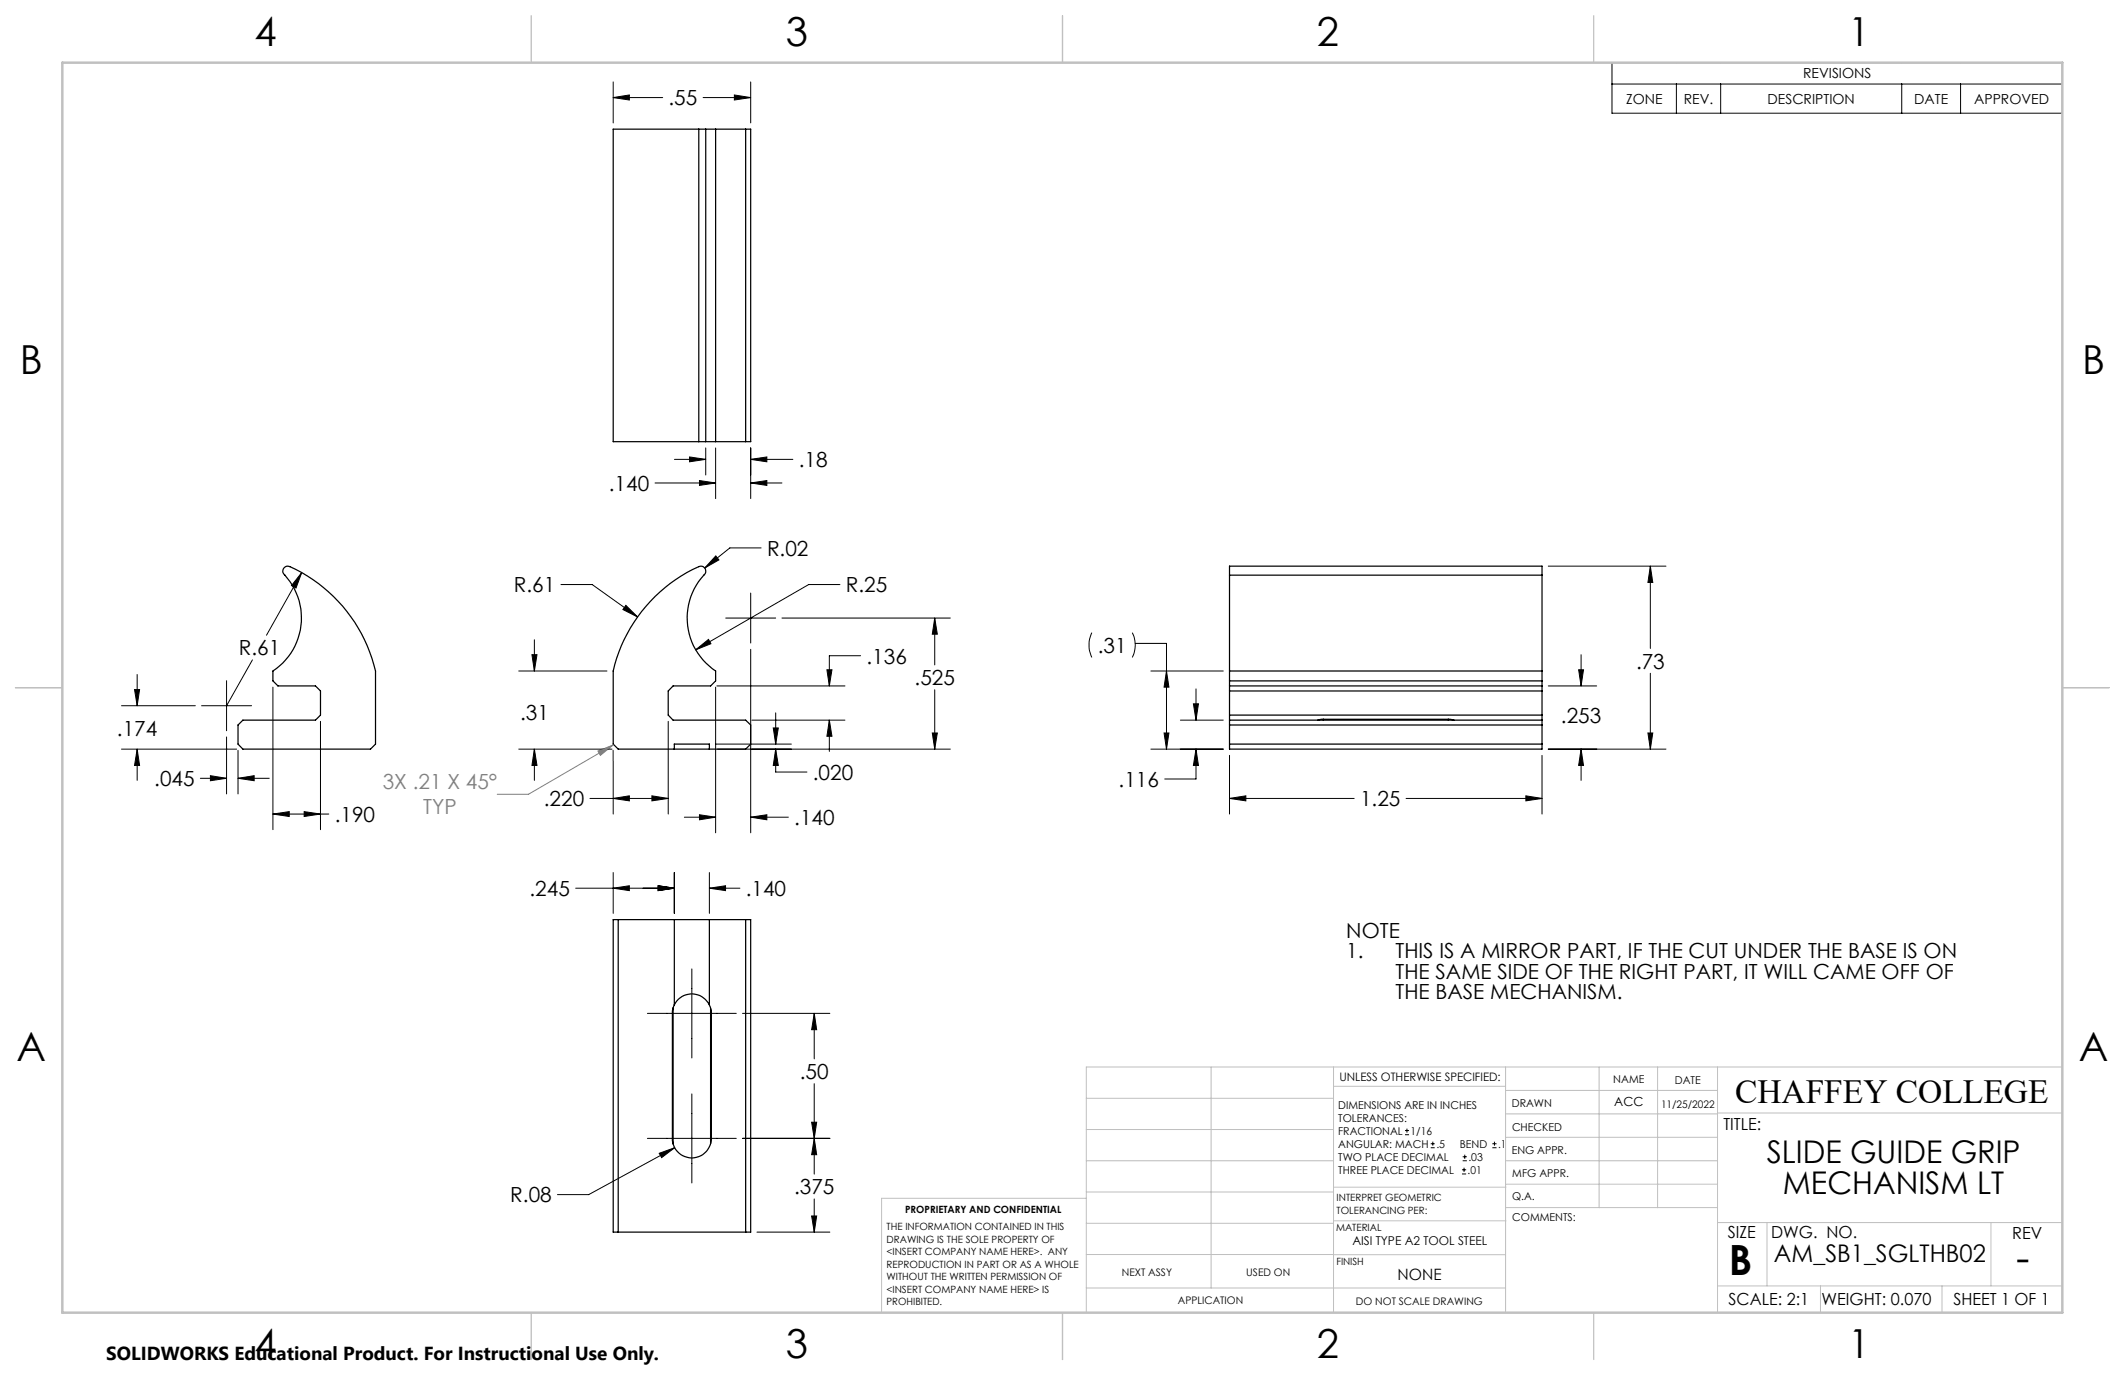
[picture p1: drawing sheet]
<svg xmlns="http://www.w3.org/2000/svg" width="432mm" height="279mm" viewBox="0 0 432 279" stroke-linecap="round" stroke-linejoin="round" font-family="sans-serif">
<g fill="none" stroke="#000" stroke-width=".25">
<path d="M142 26.2h1.4M142 26.2h-17.4v63.5h17.4M142 26.2v63.5M143.4 26.2h2M143.4 26.2v63.5M145.4 26.2h7.1v63.5h-7.1M145.4 26.2v63.5M151.5 26.2v63.5M142 89.7h1.4M143.4 89.7h2M57.7 115.4l.7-.4a30.6 30.6 0 0 1 17.9 21.3v14.9l-1 1h-25.9l-1-1v-3.9l1-1h14.7l1-1v-4.9l-1-1h-7.6l-1-1v-2.1a13 13 0 0 0 2.1-19.8l-.1-.7zM249.8 116.9v19.4"/>
<path d="M249.8 116.9v-1.9h63.5v1.9M249.8 116.9h63.5M313.3 116.9v19.4M249.8 136.3v15.9h63.5v-15.9M249.8 139.4h63.5M249.8 136.3h63.5M249.8 138.4h63.5M137 152.2h-11.4l-1-1v-14.9a30.6 30.6 0 0 1 17.9-21.3 1.03 1.03 0 0 1 .9 .8 1.03 1.03 0 0 1-.4 1.1 12.9 12.9 0 0 0 2.4 19.4v2.1l-1 1h-7.6l-1 1v4.9l1 1h14.7l1 1v3.9l-1 1h-7.4M137 152.2h7.1M137 152.2v-1h7.1v1M249.8 146.3h63.5M249.8 151.2h63.5"/>
<path d="M249.8 147.3h63.5M249.8 145.3h63.5M249.8 140.4h63.5M268.9 146.2l-1.1 .1M268.9 146.2h25.4M268.9 146.2v.1M294.3 146.2l1.2 .1M294.3 146.2v.1M124.6 186.9h27.9v63.5h-27.9zM125.6 186.9v63.5M137 186.9v17.3M144.1 186.9v17.3"/>
<path d="M151.5 186.9v63.5M136.8 204.8v27.7M137 204.2l-.4 1.3v25.8a4 4 0 0 0 4 4 4 4 0 0 0 3.9-4v-25.8l-.4-1.3M137 204.2a4 4 0 0 1 3.6-2.2 4 4 0 0 1 3.5 2.2M144.4 204.9v27.5"/>
</g>
<g fill="none" stroke="#000" stroke-width=".2">
<path d="M124.6 19.8l3.3-.5v1zM124.6 16.7v8.3M124.6 19.8h10.1M142.9 19.8h9.6M149.2 19.3l3.3 .5-3.3 .5zM152.5 16.7v8.3M327.6 12.7h91.5v10.3h-91.5zM327.6 17.1h91.5M340.6 17.1v5.9M349.6 17.1v5.9M386.4 17.1v5.9M398.4 17.1v5.9"/>
<path d="M133.1 98.1h12.3M137.1 93.3h6.3M140.1 92.9l3.3 .4-3.3 .5zM142.1 97.6l3.3 .5-3.3 .5zM143.4 91v5.5M145.4 91v10.3M152.5 93.3l3.3-.4v.9zM152.5 98.1l3.3-.5v1zM152.5 91v10.3M152.5 93.3h8.6M152.5 98.1h6.4M61.3 116.3l-1.2 3.2-.9-.5z"/>
<path d="M61.3 116.3l-7.1 12.8M114 118.8h6.3l9.3 6.6M145.5 113l.6 .8-2.9 1.6zM154.7 111.3h-6.4l-5.1 4.1M170.7 118.8h-6.4l-22.9 13.2M314.6 115h23.9M335.4 115l.4 3.4h-.9zM335.4 115v16.8M27.9 137.1v6.3M46 138.3v10.2M51.3 134.1l-5.3 9.3M55.5 139.6v29"/>
<path d="M105.4 136.3h17.9M108.1 133h1l-.5 3.3zM108.6 130v6.3M127.2 123l2.4 2.4-3-1.5zM141.4 132l2.6-2.1 .5 .9zM145.4 139.6v29.6M145.7 139.4h26M147.5 125.6h10.1M152.5 120.5v10.2M152.5 131.9v37.3M158.9 125.6h34.2M168 136.1h1.1l-.6 3.3z"/>
<path d="M174.9 133.2h-6.4v6.2M189.9 125.6l.6 3.3h-1.1zM189.9 125.6v9.5M221.9 128.6a5.9 5.9 0 0 0 0 5M230.1 128.6a5.6 5.6 0 0 1 0 5M230.7 130.7h6.3v21.5M233.9 136.3h14.7M237 136.3l.5 3.3h-1zM243 140v6.3M314.6 139.4h9.8M320.8 136.1h1l-.5 3.3zM321.3 133v6.4"/>
<path d="M335.4 136.8v15.4M24.7 152.2h23.4M24.7 143.4h15M27.3 140.1h1.1l-.5 3.3zM27.9 152.2l.5 3.3h-1.1zM27.9 152.2v6.4M40.7 158.2h5.3M41 143.4h10.1M42.8 157.6l3.2 .6-3.2 .4zM46 149.8v11.5M48.4 158.2l3.2-.6v1zM48.4 152.5v8.8"/>
<path d="M48.4 158.2h6.3M65.1 146.6v22M105.4 152.2h19M108.6 152.2l.5 3.3h-1zM108.6 152.2v6.4M124.6 152.5v12.9M135.8 146.6v18.8M145.4 151.2h15.4M145.8 152.2h47.3M152.8 146.3h18.9M157.1 147.9h1.1l-.6 3.3zM157.6 152.2l.6 3.3h-1.1z"/>
<path d="M157.6 152.2v4.7h6.4M157.6 144.9v6.3M168.5 146.3l.6 3.3h-1.1zM168.5 146.3v6.4M189.4 148.9h1.1l-.6 3.3zM189.9 140.2v12M233.9 152.2h14.7M236.5 148.9h1l-.5 3.3zM239.9 146.3h8.7M242.5 143h1l-.5 3.3zM243 152.2l.5 3.3h-1zM243 152.2v6.1h-6.3"/>
<path d="M249.8 153.5v11.9M313.3 153.5v11.9M314.6 152.2h23.9M321.3 152.2l.5 3.3h-1zM321.3 152.2v6.4M334.9 148.9h.9l-.4 3.3zM55.5 165.4l3.3-.5v1zM55.5 165.4h11.3M61.8 164.9l3.3 .5-3.3 .5zM119.9 162.2h15.9M124.6 162.2l3.3-.5v1zM124.6 177.3v8.3"/>
<path d="M132.5 161.7l3.3 .5-3.3 .5zM133.7 180l3.3 .5-3.3 .5zM137 177.3v8.3M139.1 166.1h6.3M142.1 165.6l3.3 .5-3.3 .5zM144.1 177.3v8.3M152.5 166.1l3.3-.5v1zM152.5 166.1h7.7M249.8 162.2l3.4-.5v1zM249.8 162.2h25.4M285.7 162.2h27.6M310.1 161.7l3.2 .5-3.2 .5z"/>
<path d="M117 180.5h20M124.6 180.5l3.3-.5v1zM140.6 196.9v18.1M144.1 180.5l3.3-.5v1zM144.1 180.5h6.3M131.6 205.9h18M150.9 205.9h17.7M165.5 205.9l.4 3.3h-1zM165.5 205.9v9.3M131.6 231.3h18M133.9 234.4l3.2-1.2-2.7 2zM137.1 233.2l-17.5 9.5h-6.3"/>
<path d="M140.6 222.3v18.1M150.9 231.3h17.7M164.9 228h1l-.4 3.3zM165.5 231.3l.4 3.3h-1zM165.5 220.2v18.4M285.5 230.6h.8M285.5 229.7h.8M285.9 229.3v.9M290.7 233.2h.8M290.7 232.4h.8M291.1 232v.8M297.1 238.5h.8"/>
<path d="M297.1 237.7h.8M297.2 235.9h.9M297.2 235.1h.9M297.5 237.3v.8M297.6 234.6v.9M303.2 233.2h.9M303.2 232.4h.9M303.7 232v.8M153.8 250.4h14.8M164.9 247.1h1l-.4 3.3zM165.5 243.6v6.8"/>
</g>
<path d="M121.5 152.6l3.1-1.2-2.6 2.1zM124.6 152.5v2.1M124.6 151.4l-17.2 10h-6.4" fill="none" stroke="#808080" stroke-width=".2"/>
<g fill="none" stroke="#c0c0c0" stroke-width=".2">
<path d="M246.1 216.8v44.9M271 216.8v49.9M305.9 216.8v49.9M324.9 216.8v28.6M336.8 216.8v28.6M349 216.8v49.9M419.1 216.8h-198.4v49.9M220.7 235.9h50.3M220.7 229.5h50.3M220.7 223.2h50.3M271 220.7h34.9M305.9 231.1h43.1"/>
<path d="M305.9 226.3h43.1M305.9 221.6h43.1M305.9 235.9h43.1M349 226.2h70.1M220.7 248.6h50.3M220.7 242.2h50.3M220.7 254.9h50.3M220.7 243.5h-41.6v23.2M271 255h34.9M271 248.1h35M271 241.2h35M305.9 240.6h43.1"/>
<path d="M306 245.4h43M349 248.4h70.1M359.1 248.4v12.9M404.6 248.4v12.9M220.7 261.7h85.2M349 261.3h70.1M369.9 261.3v5.4M394.6 261.3v5.4"/>
</g>
<path d="M108 3.2v9.5M215.9 3.2v9.5M323.8 3.2v9.5M3.1 139.7h9.6M419.1 139.7h9.5M108 266.7v9.6M215.9 266.7v9.6M323.8 266.7v9.6" fill="none" stroke="#c0c0c0" stroke-width=".25"/>
<path d="M12.7 12.7h406.4v254h-406.4z" fill="none" stroke="#c0c0c0" stroke-width=".5"/>
<path d="M157.1 147.9h1.1l-.6 3.3zM157.6 152.2l.6 3.3h-1.1zM124.6 162.2l3.3-.5v1zM132.5 161.7l3.3 .5-3.3 .5zM168 136.1h1.1l-.6 3.3zM168.5 146.3l.6 3.3h-1.1zM108.6 152.2l.5 3.3h-1zM108.1 133h1l-.5 3.3zM141.4 132l3.1-1.2-.5-.9zM127.2 123l-.6 .9 3 1.5zM145.5 113l-2.3 2.4 2.9-1.6zM189.4 148.9h1.1l-.6 3.3zM189.9 125.6l.6 3.3h-1.1zM142.1 165.6l3.3 .5-3.3 .5zM152.5 166.1l3.3-.5v1zM149.2 19.3l3.3 .5-3.3 .5zM124.6 19.8l3.3-.5v1zM152.5 93.3l3.3-.4v.9zM140.1 92.9l3.3 .4-3.3 .5zM152.5 98.1l3.3-.5v1zM142.1 97.6l3.3 .5-3.3 .5zM310.1 161.7l3.2 .5-3.2 .5zM249.8 162.2l3.4-.5v1zM334.9 148.9h.9l-.4 3.3zM335.4 115l.4 3.4h-.9zM243 152.2l.5 3.3h-1zM242.5 143h1l-.5 3.3zM320.8 136.1h1l-.5 3.3zM321.3 152.2l.5 3.3h-1zM236.5 148.9h1l-.5 3.3zM237 136.3l.5 3.3h-1zM165.5 205.9l.4 3.3h-1zM164.9 228h1l-.4 3.3zM133.9 234.4l.5 .8 2.7-2zM164.9 247.1h1l-.4 3.3zM165.5 231.3l.4 3.3h-1zM133.7 180l3.3 .5-3.3 .5zM144.1 180.5l3.3-.5v1zM124.6 180.5l3.3-.5v1zM133.7 180l3.3 .5-3.3 .5zM48.4 158.2l3.2-.6v1zM42.8 157.6l3.2 .6-3.2 .4zM27.9 152.2l.5 3.3h-1.1zM27.3 140.1h1.1l-.5 3.3zM61.3 116.3l-2.1 2.7 .9 .5zM61.8 164.9l3.3 .5-3.3 .5zM55.5 165.4l3.3-.5v1z" fill="#000"/>
<path d="M121.5 152.6l3.1-1.2-2.6 2.1z" fill="#808080"/>
<g font-size="8.5">
<text x="351.3" y="259">B</text>
<text x="409.7" y="258.5">-</text>
</g>
<g font-size="8.1">
<text x="51.7" y="9.3">4</text>
<text x="159.7" y="9.3">3</text>
<text x="267.6" y="9.3">2</text>
<text x="375.6" y="9.3">1</text>
<text x="4" y="76">B</text>
<text x="423.1" y="76">B</text>
<text x="3.3" y="215.7">A</text>
<text x="422.4" y="215.7">A</text>
<text x="51.7" y="276">4</text>
<text x="159.7" y="276">3</text>
<text x="267.6" y="276">2</text>
<text x="375.6" y="276">1</text>
</g>
<text font-size="6.9" x="352.6" y="224.1">CHAFFEY COLLEGE</text>
<g font-size="6.3">
<text x="359" y="236.4">SLIDE GUIDE GRIP</text>
<text x="362.3" y="242.7">MECHANISM LT</text>
</g>
<text font-size="4.9" x="360.5" y="256.5">AM_SB1_SGLTHB02</text>
<g font-size="4.2">
<text x="135.8" y="21.4">.55</text>
<text x="162.3" y="94.9">.18</text>
<text x="123.7" y="99.7">.140</text>
<text x="155.9" y="112.9">R.02</text>
<text x="104.4" y="120.4">R.61</text>
<text x="171.9" y="120.4">R.25</text>
<text x="48.5" y="133.2">R.61</text>
<text x="176.1" y="134.8">.136</text>
<text x="223.1" y="132.7">.31</text>
<text x="332.4" y="135.9">.73</text>
<text x="185.9" y="139.2">.525</text>
<text x="23.8" y="149.6">.174</text>
<text x="105.7" y="146.3">.31</text>
<text x="317.2" y="146.8">.253</text>
<text x="31.4" y="159.7">.045</text>
<text x="165.2" y="158.5">.020</text>
<text x="227.3" y="159.9">.116</text>
<text x="68" y="167">.190</text>
<text x="110.5" y="163.8">.220</text>
<text x="161.4" y="167.7">.140</text>
<text x="276.4" y="163.8">1.25</text>
<text x="107.6" y="182.1">.245</text>
<text x="151.5" y="182.1">.140</text>
<text x="273.6" y="190.6">NOTE</text>
<text x="273.6" y="194.7">1.</text>
<text x="283.6" y="194.7">THIS IS A MIRROR PART, IF THE CUT UNDER THE BASE IS ON</text>
<text x="283.6" y="198.9">THE SAME SIDE OF THE RIGHT PART, IT WILL CAME OFF OF</text>
<text x="283.6" y="203.1">THE BASE MECHANISM.</text>
<text x="162.5" y="219.3">.50</text>
<text x="103.7" y="244.3">R.08</text>
<text x="161.4" y="242.7">.375</text>
</g>
<g font-size="4.2" fill="#808080">
<text x="77.8" y="160.4">3X .21 X 45°</text>
<text x="86" y="165.4">TYP</text>
</g>
<text font-size="3.8" x="21.6" y="276.3">SOLIDWORKS Educational Product. For Instructional Use Only.</text>
<g font-size="3.4">
<text x="350.2" y="229.5">TITLE:</text>
<text x="351.1" y="251.6">SIZE</text>
<text x="359.9" y="251.6">DWG. NO.</text>
<text x="408.9" y="251.7">REV</text>
<text x="351.2" y="265.2">SCALE: 2:1</text>
<text x="370.1" y="265.3">WEIGHT: 0.070</text>
<text x="396.9" y="265.2">SHEET 1 OF 1</text>
</g>
<text font-size="3.2" x="284" y="260.1">NONE</text>
<g font-size="2.8">
<text x="366.4" y="15.9">REVISIONS</text>
<text x="330.4" y="21.1">ZONE</text>
<text x="342.2" y="21.1">REV.</text>
<text x="359.2" y="21.1">DESCRIPTION</text>
<text x="389" y="21.1">DATE</text>
<text x="401.2" y="21.1">APPROVED</text>
</g>
<g font-size="2.5">
<text x="328" y="224.8">ACC</text>
<text x="274.8" y="252.9">AISI TYPE A2 TOOL STEEL</text>
</g>
<text font-size="2.4" x="272.2" y="219.7">UNLESS OTHERWISE SPECIFIED:</text>
<g font-size="2.2">
<text x="327.8" y="220.1">NAME</text>
<text x="340.3" y="220.2">DATE</text>
<text x="271.9" y="225.3">DIMENSIONS ARE IN INCHES</text>
<text x="271.9" y="227.9">TOLERANCES:</text>
<text x="307.2" y="224.9">DRAWN</text>
<text x="271.9" y="230.6">FRACTIONAL</text>
<text x="271.9" y="233.2">ANGULAR: MACH</text>
<text x="286.6" y="230.6">1/16</text>
<text x="291.9" y="233.2">.5</text>
<text x="296.6" y="233.2">BEND</text>
<text x="304.4" y="233.2">.1</text>
<text x="307.3" y="229.8">CHECKED</text>
<text x="271.9" y="238.5">THREE PLACE DECIMAL</text>
<text x="271.9" y="235.9">TWO PLACE DECIMAL</text>
<text x="298.2" y="238.5">.01</text>
<text x="298.4" y="235.9">.03</text>
<text x="307.2" y="234.5">ENG APPR.</text>
<text x="307.3" y="239.2">MFG APPR.</text>
<text x="307.3" y="243.9">Q.A.</text>
<text x="307.3" y="248.1">COMMENTS:</text>
</g>
<g font-size="2.1">
<text x="337.5" y="225.2">11/25/2022</text>
<text x="227.9" y="259.2">NEXT ASSY</text>
<text x="253.3" y="259.2">USED ON</text>
<text x="239.3" y="265">APPLICATION</text>
<text x="275.5" y="265.1">DO NOT SCALE DRAWING</text>
</g>
<g font-size="2">
<text x="271.6" y="244.1">INTERPRET GEOMETRIC</text>
<text x="180.2" y="250">THE INFORMATION CONTAINED IN THIS</text>
<text x="183.9" y="246.4">PROPRIETARY AND CONFIDENTIAL</text>
<text x="271.5" y="250.2">MATERIAL</text>
<text x="271.6" y="246.6">TOLERANCING PER:</text>
<text x="180.2" y="252.5">DRAWING IS THE SOLE PROPERTY OF</text>
<text x="180.2" y="255.1">&lt;INSERT COMPANY NAME HERE&gt;. ANY</text>
<text x="180.2" y="257.6">REPRODUCTION IN PART OR AS A WHOLE</text>
<text x="271.5" y="257">FINISH</text>
<text x="180.2" y="260.1">WITHOUT THE WRITTEN PERMISSION OF</text>
<text x="180.2" y="262.6">&lt;INSERT COMPANY NAME HERE&gt; IS</text>
<text x="180.2" y="265.2">PROHIBITED.</text>
</g>
</svg>
